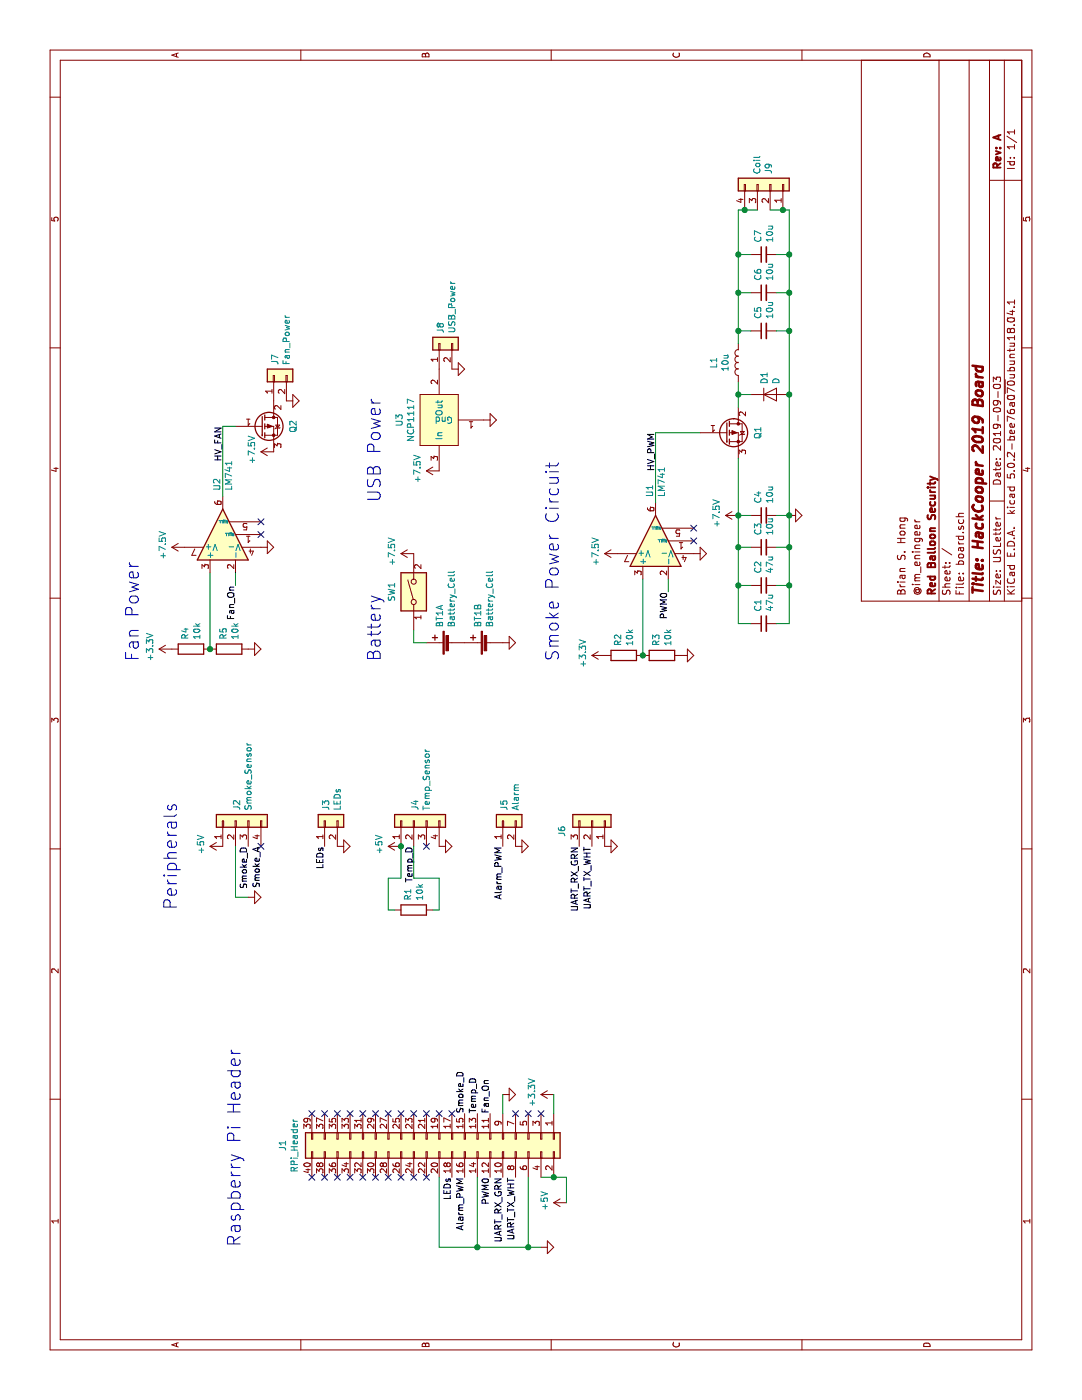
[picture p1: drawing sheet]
EESchema Schematic File Version 4
LIBS:board-cache
EELAYER 26 0
EELAYER END
$Descr USLetter 11000 8500
encoding utf-8
Sheet 1 1
Title "HackCooper 2019 Board"
Date "2019-09-03"
Rev "A"
Comp "Red Balloon Security"
Comment1 "@im_eningeer"
Comment2 "Brian S. Hong"
Comment3 ""
Comment4 ""
$EndDescr
$Comp
L Connector_Generic:Conn_02x20_Odd_Even J1
U 1 1
P 2050 3450
F 0 "J1" H 2100 2225 50  0000 C CNN
F 1 "RPi_Header" H 2100 2316 50  0000 C CNN
F 2 "Connector_PinHeader_2.54mm:PinHeader_2x20_P2.54mm_Vertical" H 2050 3450 50  0001 C CNN
F 3 "~" H 2050 3450 50  0001 C CNN
	1    2050 3450
	-1   0    0    1   
$EndComp
$Comp
L Connector_Generic:Conn_01x03 J6
U 1 1
P 4550 4650
F 0 "J6" H 4469 4417 50  0000 C CNN
F 1 "Conn_01x03" H 4470 4416 50  0001 C CNN
F 2 "Connector_PinHeader_2.54mm:PinHeader_1x03_P2.54mm_Horizontal" H 4550 4650 50  0001 C CNN
F 3 "~" H 4550 4650 50  0001 C CNN
	1    4550 4650
	1    0    0    1   
$EndComp
Text Label 4350 4550 2    50   ~ 0
UART_RX_GRN
Text Label 4350 4650 2    50   ~ 0
UART_TX_WHT
Text Label 1750 3850 2    50   ~ 0
PWM0
Text Label 6350 5250 2    50   ~ 0
PWM0
$Comp
L power:GND #PWR01
U 1 1
P 1200 4250
F 0 "#PWR01" H 1200 4000 50  0001 C CNN
F 1 "GND" H 1205 4077 50  0001 C CNN
F 2 "" H 1200 4250 50  0001 C CNN
F 3 "" H 1200 4250 50  0001 C CNN
	1    1200 4250
	1    0    0    -1  
$EndComp
$Comp
L power:GND #PWR03
U 1 1
P 2400 3950
F 0 "#PWR03" H 2400 3700 50  0001 C CNN
F 1 "GND" H 2405 3777 50  0001 C CNN
F 2 "" H 2400 3950 50  0001 C CNN
F 3 "" H 2400 3950 50  0001 C CNN
	1    2400 3950
	1    0    0    -1  
$EndComp
Wire Wire Line
	2250 3950 2400 3950
$Comp
L power:+3.3V #PWR04
U 1 1
P 2400 4350
F 0 "#PWR04" H 2400 4200 50  0001 C CNN
F 1 "+3.3V" H 2415 4523 50  0000 C CNN
F 2 "" H 2400 4350 50  0001 C CNN
F 3 "" H 2400 4350 50  0001 C CNN
	1    2400 4350
	1    0    0    -1  
$EndComp
Wire Wire Line
	2400 4350 2250 4350
$Comp
L power:+3.3V #PWR012
U 1 1
P 5850 4750
F 0 "#PWR012" H 5850 4600 50  0001 C CNN
F 1 "+3.3V" H 5865 4923 50  0000 C CNN
F 2 "" H 5850 4750 50  0001 C CNN
F 3 "" H 5850 4750 50  0001 C CNN
	1    5850 4750
	1    0    0    -1  
$EndComp
$Comp
L power:GND #PWR013
U 1 1
P 5850 5350
F 0 "#PWR013" H 5850 5100 50  0001 C CNN
F 1 "GND" H 5855 5177 50  0001 C CNN
F 2 "" H 5850 5350 50  0001 C CNN
F 3 "" H 5850 5350 50  0001 C CNN
	1    5850 5350
	1    0    0    -1  
$EndComp
$Comp
L Device:R R2
U 1 1
P 5850 4900
F 0 "R2" H 5920 4946 50  0000 L CNN
F 1 "10k" H 5920 4855 50  0000 L CNN
F 2 "Resistor_SMD:R_0805_2012Metric_Pad1.15x1.40mm_HandSolder" V 5780 4900 50  0001 C CNN
F 3 "~" H 5850 4900 50  0001 C CNN
	1    5850 4900
	1    0    0    -1  
$EndComp
$Comp
L Device:R R3
U 1 1
P 5850 5200
F 0 "R3" H 5920 5246 50  0000 L CNN
F 1 "10k" H 5920 5155 50  0000 L CNN
F 2 "Resistor_SMD:R_0805_2012Metric_Pad1.15x1.40mm_HandSolder" V 5780 5200 50  0001 C CNN
F 3 "~" H 5850 5200 50  0001 C CNN
	1    5850 5200
	1    0    0    -1  
$EndComp
$Comp
L Amplifier_Operational:LM741 U1
U 1 1
P 6750 5150
F 0 "U1" H 7091 5196 50  0000 L CNN
F 1 "LM741" H 7091 5105 50  0000 L CNN
F 2 "Package_DIP:DIP-8_W7.62mm_Socket_LongPads" H 6800 5200 50  0001 C CNN
F 3 "http://www.ti.com/lit/ds/symlink/lm741.pdf" H 6900 5300 50  0001 C CNN
	1    6750 5150
	1    0    0    -1  
$EndComp
Wire Wire Line
	6450 5050 5850 5050
Connection ~ 5850 5050
Wire Wire Line
	6350 5250 6450 5250
$Comp
L power:GND #PWR017
U 1 1
P 5950 3950
F 0 "#PWR017" H 5950 3700 50  0001 C CNN
F 1 "GND" H 5955 3777 50  0001 C CNN
F 2 "" H 5950 3950 50  0001 C CNN
F 3 "" H 5950 3950 50  0001 C CNN
	1    5950 3950
	1    0    0    -1  
$EndComp
$Comp
L power:+7.5V #PWR016
U 1 1
P 6650 3250
F 0 "#PWR016" H 6650 3100 50  0001 C CNN
F 1 "+7.5V" H 6665 3423 50  0000 C CNN
F 2 "" H 6650 3250 50  0001 C CNN
F 3 "" H 6650 3250 50  0001 C CNN
	1    6650 3250
	1    0    0    -1  
$EndComp
$Comp
L power:+7.5V #PWR018
U 1 1
P 6650 4850
F 0 "#PWR018" H 6650 4700 50  0001 C CNN
F 1 "+7.5V" H 6665 5023 50  0000 C CNN
F 2 "" H 6650 4850 50  0001 C CNN
F 3 "" H 6650 4850 50  0001 C CNN
	1    6650 4850
	1    0    0    -1  
$EndComp
$Comp
L power:GND #PWR019
U 1 1
P 6650 5450
F 0 "#PWR019" H 6650 5200 50  0001 C CNN
F 1 "GND" H 6655 5277 50  0001 C CNN
F 2 "" H 6650 5450 50  0001 C CNN
F 3 "" H 6650 5450 50  0001 C CNN
	1    6650 5450
	1    0    0    -1  
$EndComp
NoConn ~ 6750 5450
NoConn ~ 6850 5450
$Comp
L Device:Q_PMOS_GDS Q1
U 1 1
P 7600 5700
F 0 "Q1" V 7851 5700 50  0000 C CNN
F 1 "Q_PMOS_GDS" V 7941 5700 50  0001 C CNN
F 2 "Package_TO_SOT_SMD:TO-252-2" H 7800 5800 50  0001 C CNN
F 3 "~" H 7600 5700 50  0001 C CNN
	1    7600 5700
	0    1    1    0   
$EndComp
Text Label 7600 5150 2    50   ~ 0
HV_PWM
Wire Wire Line
	7050 5150 7600 5150
Wire Wire Line
	7600 5150 7600 5500
$Comp
L power:+7.5V #PWR022
U 1 1
P 6950 5800
F 0 "#PWR022" H 6950 5650 50  0001 C CNN
F 1 "+7.5V" H 6965 5973 50  0000 C CNN
F 2 "" H 6950 5800 50  0001 C CNN
F 3 "" H 6950 5800 50  0001 C CNN
	1    6950 5800
	1    0    0    -1  
$EndComp
$Comp
L Device:C_Small C4
U 1 1
P 6950 6000
F 0 "C4" H 7042 6046 50  0000 L CNN
F 1 "10u" H 7042 5955 50  0000 L CNN
F 2 "Capacitor_SMD:C_0805_2012Metric_Pad1.15x1.40mm_HandSolder" H 6950 6000 50  0001 C CNN
F 3 "~" H 6950 6000 50  0001 C CNN
	1    6950 6000
	1    0    0    -1  
$EndComp
$Comp
L Device:C_Small C3
U 1 1
P 6700 6000
F 0 "C3" H 6792 6046 50  0000 L CNN
F 1 "10u" H 6792 5955 50  0000 L CNN
F 2 "Capacitor_SMD:C_0805_2012Metric_Pad1.15x1.40mm_HandSolder" H 6700 6000 50  0001 C CNN
F 3 "~" H 6700 6000 50  0001 C CNN
	1    6700 6000
	1    0    0    -1  
$EndComp
$Comp
L Device:C_Small C2
U 1 1
P 6400 6000
F 0 "C2" H 6492 6046 50  0000 L CNN
F 1 "47u" H 6492 5955 50  0000 L CNN
F 2 "Capacitor_SMD:C_0805_2012Metric_Pad1.15x1.40mm_HandSolder" H 6400 6000 50  0001 C CNN
F 3 "~" H 6400 6000 50  0001 C CNN
	1    6400 6000
	1    0    0    -1  
$EndComp
$Comp
L Device:C_Small C1
U 1 1
P 6100 6000
F 0 "C1" H 6192 6046 50  0000 L CNN
F 1 "47u" H 6192 5955 50  0000 L CNN
F 2 "Capacitor_SMD:C_0805_2012Metric_Pad1.15x1.40mm_HandSolder" H 6100 6000 50  0001 C CNN
F 3 "~" H 6100 6000 50  0001 C CNN
	1    6100 6000
	1    0    0    -1  
$EndComp
Wire Wire Line
	6100 5800 6100 5900
Wire Wire Line
	6400 5900 6400 5800
Connection ~ 6400 5800
Wire Wire Line
	6400 5800 6100 5800
Wire Wire Line
	6700 5900 6700 5800
Connection ~ 6700 5800
Wire Wire Line
	6700 5800 6400 5800
Wire Wire Line
	6950 5900 6950 5800
Connection ~ 6950 5800
Wire Wire Line
	6950 5800 6700 5800
Wire Wire Line
	6100 6100 6100 6200
Wire Wire Line
	6100 6200 6400 6200
Wire Wire Line
	6950 6200 6950 6100
Wire Wire Line
	6700 6100 6700 6200
Connection ~ 6700 6200
Wire Wire Line
	6700 6200 6950 6200
Wire Wire Line
	6400 6200 6400 6100
Connection ~ 6400 6200
Wire Wire Line
	6400 6200 6700 6200
$Comp
L power:GND #PWR023
U 1 1
P 6950 6200
F 0 "#PWR023" H 6950 5950 50  0001 C CNN
F 1 "GND" H 6955 6027 50  0001 C CNN
F 2 "" H 6950 6200 50  0001 C CNN
F 3 "" H 6950 6200 50  0001 C CNN
	1    6950 6200
	1    0    0    -1  
$EndComp
Wire Wire Line
	6950 5800 7400 5800
Connection ~ 6950 6200
$Comp
L Device:D D1
U 1 1
P 7900 6050
F 0 "D1" V 7854 6129 50  0000 L CNN
F 1 "D" V 7945 6129 50  0000 L CNN
F 2 "Diode_THT:D_DO-41_SOD81_P7.62mm_Horizontal" H 7900 6050 50  0001 C CNN
F 3 "~" H 7900 6050 50  0001 C CNN
	1    7900 6050
	0    1    1    0   
$EndComp
$Comp
L Device:L L1
U 1 1
P 8150 5800
F 0 "L1" V 8340 5800 50  0000 C CNN
F 1 "10u" V 8249 5800 50  0000 C CNN
F 2 "Inductor_SMD:L_Wuerth_HCI-1365" H 8150 5800 50  0001 C CNN
F 3 "~" H 8150 5800 50  0001 C CNN
	1    8150 5800
	0    -1   -1   0   
$EndComp
Wire Wire Line
	7800 5800 7900 5800
Wire Wire Line
	7900 5800 7900 5900
Connection ~ 7900 5800
Wire Wire Line
	7900 5800 8000 5800
Wire Wire Line
	6950 6200 7900 6200
$Comp
L Device:C_Small C5
U 1 1
P 8400 6000
F 0 "C5" H 8492 6046 50  0000 L CNN
F 1 "10u" H 8492 5955 50  0000 L CNN
F 2 "Capacitor_SMD:C_0805_2012Metric_Pad1.15x1.40mm_HandSolder" H 8400 6000 50  0001 C CNN
F 3 "~" H 8400 6000 50  0001 C CNN
	1    8400 6000
	1    0    0    -1  
$EndComp
$Comp
L Device:C_Small C6
U 1 1
P 8700 6000
F 0 "C6" H 8792 6046 50  0000 L CNN
F 1 "10u" H 8792 5955 50  0000 L CNN
F 2 "Capacitor_SMD:C_0805_2012Metric_Pad1.15x1.40mm_HandSolder" H 8700 6000 50  0001 C CNN
F 3 "~" H 8700 6000 50  0001 C CNN
	1    8700 6000
	1    0    0    -1  
$EndComp
$Comp
L Device:C_Small C7
U 1 1
P 9000 6000
F 0 "C7" H 9092 6046 50  0000 L CNN
F 1 "10u" H 9092 5955 50  0000 L CNN
F 2 "Capacitor_SMD:C_0805_2012Metric_Pad1.15x1.40mm_HandSolder" H 9000 6000 50  0001 C CNN
F 3 "~" H 9000 6000 50  0001 C CNN
	1    9000 6000
	1    0    0    -1  
$EndComp
Wire Wire Line
	9000 6100 9000 6200
Wire Wire Line
	9000 6200 8700 6200
Connection ~ 7900 6200
Wire Wire Line
	8400 6100 8400 6200
Connection ~ 8400 6200
Wire Wire Line
	8400 6200 7900 6200
Wire Wire Line
	8700 6100 8700 6200
Connection ~ 8700 6200
Wire Wire Line
	8700 6200 8400 6200
Wire Wire Line
	8300 5800 8400 5800
Wire Wire Line
	9000 5800 9000 5900
Wire Wire Line
	8700 5900 8700 5800
Connection ~ 8700 5800
Wire Wire Line
	8700 5800 9000 5800
Wire Wire Line
	8400 5900 8400 5800
Connection ~ 8400 5800
Wire Wire Line
	8400 5800 8700 5800
$Comp
L Connector_Generic:Conn_01x04 J9
U 1 1
P 9550 6050
F 0 "J9" H 9630 6042 50  0000 L CNN
F 1 "Coil" H 9630 5951 50  0000 L CNN
F 2 "Connector_PinHeader_2.54mm:PinHeader_1x04_P2.54mm_Horizontal" H 9550 6050 50  0001 C CNN
F 3 "~" H 9550 6050 50  0001 C CNN
	1    9550 6050
	1    0    0    1   
$EndComp
Wire Wire Line
	9000 5800 9350 5800
Wire Wire Line
	9350 5800 9350 5850
Connection ~ 9000 5800
Wire Wire Line
	9350 5950 9350 5850
Connection ~ 9350 5850
Wire Wire Line
	9350 6200 9000 6200
Connection ~ 9000 6200
$Comp
L custom:NCP1117 U3
U 1 1
P 7700 3450
F 0 "U3" H 7700 3765 50  0000 C CNN
F 1 "NCP1117" H 7700 3674 50  0000 C CNN
F 2 "Package_TO_SOT_SMD:SOT-223-3_TabPin2" H 7700 3450 50  0001 C CNN
F 3 "" H 7700 3450 50  0001 C CNN
	1    7700 3450
	1    0    0    -1  
$EndComp
$Comp
L power:+7.5V #PWR024
U 1 1
P 7300 3450
F 0 "#PWR024" H 7300 3300 50  0001 C CNN
F 1 "+7.5V" H 7315 3623 50  0000 C CNN
F 2 "" H 7300 3450 50  0001 C CNN
F 3 "" H 7300 3450 50  0001 C CNN
	1    7300 3450
	1    0    0    -1  
$EndComp
$Comp
L power:+5V #PWR02
U 1 1
P 1550 4450
F 0 "#PWR02" H 1550 4300 50  0001 C CNN
F 1 "+5V" H 1565 4623 50  0000 C CNN
F 2 "" H 1550 4450 50  0001 C CNN
F 3 "" H 1550 4450 50  0001 C CNN
	1    1550 4450
	1    0    0    -1  
$EndComp
$Comp
L power:GND #PWR026
U 1 1
P 7700 3800
F 0 "#PWR026" H 7700 3550 50  0001 C CNN
F 1 "GND" H 7705 3627 50  0001 C CNN
F 2 "" H 7700 3800 50  0001 C CNN
F 3 "" H 7700 3800 50  0001 C CNN
	1    7700 3800
	1    0    0    -1  
$EndComp
$Comp
L Connector_Generic:Conn_01x02 J8
U 1 1
P 8300 3450
F 0 "J8" H 8379 3442 50  0000 L CNN
F 1 "USB_Power" H 8379 3351 50  0000 L CNN
F 2 "Connector_PinHeader_2.54mm:PinHeader_1x02_P2.54mm_Vertical" H 8300 3450 50  0001 C CNN
F 3 "~" H 8300 3450 50  0001 C CNN
	1    8300 3450
	1    0    0    -1  
$EndComp
$Comp
L power:GND #PWR028
U 1 1
P 8100 3550
F 0 "#PWR028" H 8100 3300 50  0001 C CNN
F 1 "GND" H 8105 3377 50  0001 C CNN
F 2 "" H 8100 3550 50  0001 C CNN
F 3 "" H 8100 3550 50  0001 C CNN
	1    8100 3550
	1    0    0    -1  
$EndComp
Text Label 6400 1850 2    50   ~ 0
Fan_On
$Comp
L power:+3.3V #PWR014
U 1 1
P 5900 1350
F 0 "#PWR014" H 5900 1200 50  0001 C CNN
F 1 "+3.3V" H 5915 1523 50  0000 C CNN
F 2 "" H 5900 1350 50  0001 C CNN
F 3 "" H 5900 1350 50  0001 C CNN
	1    5900 1350
	1    0    0    -1  
$EndComp
$Comp
L power:GND #PWR015
U 1 1
P 5900 1950
F 0 "#PWR015" H 5900 1700 50  0001 C CNN
F 1 "GND" H 5905 1777 50  0001 C CNN
F 2 "" H 5900 1950 50  0001 C CNN
F 3 "" H 5900 1950 50  0001 C CNN
	1    5900 1950
	1    0    0    -1  
$EndComp
$Comp
L Device:R R4
U 1 1
P 5900 1500
F 0 "R4" H 5970 1546 50  0000 L CNN
F 1 "10k" H 5970 1455 50  0000 L CNN
F 2 "Resistor_SMD:R_0805_2012Metric_Pad1.15x1.40mm_HandSolder" V 5830 1500 50  0001 C CNN
F 3 "~" H 5900 1500 50  0001 C CNN
	1    5900 1500
	1    0    0    -1  
$EndComp
$Comp
L Device:R R5
U 1 1
P 5900 1800
F 0 "R5" H 5970 1846 50  0000 L CNN
F 1 "10k" H 5970 1755 50  0000 L CNN
F 2 "Resistor_SMD:R_0805_2012Metric_Pad1.15x1.40mm_HandSolder" V 5830 1800 50  0001 C CNN
F 3 "~" H 5900 1800 50  0001 C CNN
	1    5900 1800
	1    0    0    -1  
$EndComp
$Comp
L Amplifier_Operational:LM741 U2
U 1 1
P 6800 1750
F 0 "U2" H 7141 1796 50  0000 L CNN
F 1 "LM741" H 7141 1705 50  0000 L CNN
F 2 "Package_DIP:DIP-8_W7.62mm_Socket_LongPads" H 6850 1800 50  0001 C CNN
F 3 "http://www.ti.com/lit/ds/symlink/lm741.pdf" H 6950 1900 50  0001 C CNN
	1    6800 1750
	1    0    0    -1  
$EndComp
Wire Wire Line
	6500 1650 5900 1650
Connection ~ 5900 1650
Wire Wire Line
	6400 1850 6500 1850
$Comp
L power:+7.5V #PWR020
U 1 1
P 6700 1450
F 0 "#PWR020" H 6700 1300 50  0001 C CNN
F 1 "+7.5V" H 6715 1623 50  0000 C CNN
F 2 "" H 6700 1450 50  0001 C CNN
F 3 "" H 6700 1450 50  0001 C CNN
	1    6700 1450
	1    0    0    -1  
$EndComp
$Comp
L power:GND #PWR021
U 1 1
P 6700 2050
F 0 "#PWR021" H 6700 1800 50  0001 C CNN
F 1 "GND" H 6705 1877 50  0001 C CNN
F 2 "" H 6700 2050 50  0001 C CNN
F 3 "" H 6700 2050 50  0001 C CNN
	1    6700 2050
	1    0    0    -1  
$EndComp
NoConn ~ 6800 2050
NoConn ~ 6900 2050
Wire Wire Line
	7100 1750 7650 1750
Text Notes 5800 4400 0    100  ~ 0
Smoke Power Circuit
Text Notes 7050 3000 0    100  ~ 0
USB Power
Text Notes 5800 3000 0    100  ~ 0
Battery
Text Notes 5800 1100 0    100  ~ 0
Fan Power
$Comp
L Device:Q_PMOS_GDS Q2
U 1 1
P 7650 2050
F 0 "Q2" V 7901 2050 50  0000 C CNN
F 1 "Q_PMOS_GDS" V 7991 2050 50  0001 C CNN
F 2 "Package_TO_SOT_SMD:TO-252-2" H 7850 2150 50  0001 C CNN
F 3 "~" H 7650 2050 50  0001 C CNN
	1    7650 2050
	0    1    1    0   
$EndComp
$Comp
L power:+7.5V #PWR025
U 1 1
P 7450 2150
F 0 "#PWR025" H 7450 2000 50  0001 C CNN
F 1 "+7.5V" H 7465 2323 50  0000 C CNN
F 2 "" H 7450 2150 50  0001 C CNN
F 3 "" H 7450 2150 50  0001 C CNN
	1    7450 2150
	1    0    0    -1  
$EndComp
Wire Wire Line
	7650 1850 7650 1750
Text Label 7650 1750 2    50   ~ 0
HV_FAN
$Comp
L Connector_Generic:Conn_01x02 J7
U 1 1
P 8050 2150
F 0 "J7" H 8130 2142 50  0000 L CNN
F 1 "Fan_Power" H 8130 2051 50  0000 L CNN
F 2 "Connector_PinHeader_2.54mm:PinHeader_1x02_P2.54mm_Horizontal" H 8050 2150 50  0001 C CNN
F 3 "~" H 8050 2150 50  0001 C CNN
	1    8050 2150
	1    0    0    -1  
$EndComp
$Comp
L power:GND #PWR027
U 1 1
P 7850 2250
F 0 "#PWR027" H 7850 2000 50  0001 C CNN
F 1 "GND" H 7855 2077 50  0001 C CNN
F 2 "" H 7850 2250 50  0001 C CNN
F 3 "" H 7850 2250 50  0001 C CNN
	1    7850 2250
	1    0    0    -1  
$EndComp
Text Label 2250 3850 0    50   ~ 0
Fan_On
Text Notes 1200 1900 0    100  ~ 0
Raspberry Pi Header
$Comp
L Connector_Generic:Conn_01x04 J2
U 1 1
P 4550 1850
F 0 "J2" H 4630 1842 50  0000 L CNN
F 1 "Smoke_Sensor" H 4630 1751 50  0000 L CNN
F 2 "Connector_PinHeader_2.54mm:PinHeader_1x04_P2.54mm_Horizontal" H 4550 1850 50  0001 C CNN
F 3 "~" H 4550 1850 50  0001 C CNN
	1    4550 1850
	1    0    0    -1  
$EndComp
$Comp
L Connector_Generic:Conn_01x04 J4
U 1 1
P 4550 3250
F 0 "J4" H 4630 3242 50  0000 L CNN
F 1 "Temp_Sensor" H 4630 3151 50  0000 L CNN
F 2 "Connector_PinHeader_2.54mm:PinHeader_1x04_P2.54mm_Horizontal" H 4550 3250 50  0001 C CNN
F 3 "~" H 4550 3250 50  0001 C CNN
	1    4550 3250
	1    0    0    -1  
$EndComp
$Comp
L Connector_Generic:Conn_01x02 J5
U 1 1
P 4550 3950
F 0 "J5" H 4629 3942 50  0000 L CNN
F 1 "Alarm" H 4629 3851 50  0000 L CNN
F 2 "Connector_PinHeader_2.54mm:PinHeader_1x02_P2.54mm_Horizontal" H 4550 3950 50  0001 C CNN
F 3 "~" H 4550 3950 50  0001 C CNN
	1    4550 3950
	1    0    0    -1  
$EndComp
Text Label 1750 3650 2    50   ~ 0
Alarm_PWM
Text Label 4350 3950 2    50   ~ 0
Alarm_PWM
$Comp
L power:GND #PWR010
U 1 1
P 4350 4050
F 0 "#PWR010" H 4350 3800 50  0001 C CNN
F 1 "GND" H 4355 3877 50  0001 C CNN
F 2 "" H 4350 4050 50  0001 C CNN
F 3 "" H 4350 4050 50  0001 C CNN
	1    4350 4050
	1    0    0    -1  
$EndComp
Wire Wire Line
	1550 4450 1750 4450
Wire Wire Line
	1750 4450 1750 4350
Wire Wire Line
	1750 4250 1750 4350
Connection ~ 1750 4350
Text Label 4350 2050 2    50   ~ 0
Smoke_A
$Comp
L power:+5V #PWR06
U 1 1
P 4350 1750
F 0 "#PWR06" H 4350 1600 50  0001 C CNN
F 1 "+5V" H 4365 1923 50  0000 C CNN
F 2 "" H 4350 1750 50  0001 C CNN
F 3 "" H 4350 1750 50  0001 C CNN
	1    4350 1750
	1    0    0    -1  
$EndComp
$Comp
L power:GND #PWR05
U 1 1
P 3950 1950
F 0 "#PWR05" H 3950 1700 50  0001 C CNN
F 1 "GND" H 3955 1777 50  0001 C CNN
F 2 "" H 3950 1950 50  0001 C CNN
F 3 "" H 3950 1950 50  0001 C CNN
	1    3950 1950
	1    0    0    -1  
$EndComp
Text Label 4350 1950 2    50   ~ 0
Smoke_D
Text Label 2250 3650 0    50   ~ 0
Smoke_D
$Comp
L power:+5V #PWR08
U 1 1
P 4350 3150
F 0 "#PWR08" H 4350 3000 50  0001 C CNN
F 1 "+5V" H 4365 3323 50  0000 C CNN
F 2 "" H 4350 3150 50  0001 C CNN
F 3 "" H 4350 3150 50  0001 C CNN
	1    4350 3150
	1    0    0    -1  
$EndComp
$Comp
L power:GND #PWR09
U 1 1
P 4350 3450
F 0 "#PWR09" H 4350 3200 50  0001 C CNN
F 1 "GND" H 4355 3277 50  0001 C CNN
F 2 "" H 4350 3450 50  0001 C CNN
F 3 "" H 4350 3450 50  0001 C CNN
	1    4350 3450
	1    0    0    -1  
$EndComp
Text Label 4350 3250 2    50   ~ 0
Temp_D
NoConn ~ 4350 3350
$Comp
L power:GND #PWR011
U 1 1
P 4350 4750
F 0 "#PWR011" H 4350 4500 50  0001 C CNN
F 1 "GND" H 4355 4577 50  0001 C CNN
F 2 "" H 4350 4750 50  0001 C CNN
F 3 "" H 4350 4750 50  0001 C CNN
	1    4350 4750
	1    0    0    -1  
$EndComp
Text Label 1750 3950 2    50   ~ 0
UART_RX_GRN
Text Label 1750 4050 2    50   ~ 0
UART_TX_WHT
$Comp
L Device:R R1
U 1 1
P 3850 3250
F 0 "R1" H 3920 3296 50  0000 L CNN
F 1 "10k" H 3920 3205 50  0000 L CNN
F 2 "Resistor_SMD:R_0805_2012Metric_Pad1.15x1.40mm_HandSolder" V 3780 3250 50  0001 C CNN
F 3 "~" H 3850 3250 50  0001 C CNN
	1    3850 3250
	1    0    0    -1  
$EndComp
Wire Wire Line
	4350 3150 4100 3150
Wire Wire Line
	4100 3150 4100 3050
Wire Wire Line
	4100 3050 3850 3050
Wire Wire Line
	3850 3050 3850 3100
Connection ~ 4350 3150
Wire Wire Line
	3850 3400 3850 3450
Wire Wire Line
	3850 3450 4100 3450
Wire Wire Line
	4100 3450 4100 3250
Wire Wire Line
	4100 3250 4350 3250
Text Label 2250 3750 0    50   ~ 0
Temp_D
Wire Wire Line
	1200 4150 1200 4250
Wire Wire Line
	1200 4150 1750 4150
Wire Wire Line
	1200 4150 1200 3750
Wire Wire Line
	1200 3750 1750 3750
Connection ~ 1200 4150
Text Label 1750 3550 2    50   ~ 0
LEDs
Text Label 4350 2550 2    50   ~ 0
LEDs
$Comp
L Connector_Generic:Conn_01x02 J3
U 1 1
P 4550 2550
F 0 "J3" H 4629 2542 50  0000 L CNN
F 1 "LEDs" H 4629 2451 50  0000 L CNN
F 2 "Connector_PinHeader_2.54mm:PinHeader_1x02_P2.54mm_Horizontal" H 4550 2550 50  0001 C CNN
F 3 "~" H 4550 2550 50  0001 C CNN
	1    4550 2550
	1    0    0    -1  
$EndComp
$Comp
L power:GND #PWR07
U 1 1
P 4350 2650
F 0 "#PWR07" H 4350 2400 50  0001 C CNN
F 1 "GND" H 4355 2477 50  0001 C CNN
F 2 "" H 4350 2650 50  0001 C CNN
F 3 "" H 4350 2650 50  0001 C CNN
	1    4350 2650
	1    0    0    -1  
$EndComp
Wire Wire Line
	3950 1950 3950 1850
Wire Wire Line
	3950 1850 4350 1850
Text Notes 4700 1400 2    100  ~ 0
Peripherals
NoConn ~ 2250 4250
NoConn ~ 2250 4150
NoConn ~ 2250 4050
NoConn ~ 2250 3550
NoConn ~ 2250 3450
NoConn ~ 2250 3350
NoConn ~ 2250 3250
NoConn ~ 2250 3150
NoConn ~ 2250 3050
NoConn ~ 2250 2950
NoConn ~ 2250 2850
NoConn ~ 2250 2750
NoConn ~ 2250 2650
NoConn ~ 2250 2550
NoConn ~ 2250 2450
NoConn ~ 1750 2450
NoConn ~ 1750 2550
NoConn ~ 1750 2650
NoConn ~ 1750 2750
NoConn ~ 1750 2850
NoConn ~ 1750 2950
NoConn ~ 1750 3050
NoConn ~ 1750 3150
NoConn ~ 1750 3250
NoConn ~ 1750 3350
NoConn ~ 4350 2050
Wire Wire Line
	1750 3450 1200 3450
Wire Wire Line
	1200 3450 1200 3750
Connection ~ 1200 3750
$Comp
L custom:Battery_Cell BT1
U 1 1
P 5950 3550
F 0 "BT1" H 6068 3646 50  0000 L CNN
F 1 "Battery_Cell" H 6068 3555 50  0000 L CNN
F 2 "custom:Keystone_1048_2x18650" V 5950 3610 50  0001 C CNN
F 3 "~" V 5950 3610 50  0001 C CNN
	1    5950 3550
	1    0    0    -1  
$EndComp
$Comp
L custom:Battery_Cell BT1
U 2 1
P 5950 3850
F 0 "BT1" H 6068 3946 50  0000 L CNN
F 1 "Battery_Cell" H 6068 3855 50  0000 L CNN
F 2 "custom:Keystone_1048_2x18650" V 5950 3910 50  0001 C CNN
F 3 "~" V 5950 3910 50  0001 C CNN
	2    5950 3850
	1    0    0    -1  
$EndComp
Wire Wire Line
	9350 6050 9350 6150
Wire Wire Line
	9350 6150 9350 6200
Connection ~ 9350 6150
$Comp
L Switch:SW_DIP_x01 SW1
U 1 1
P 6350 3250
F 0 "SW1" H 6350 3425 50  0000 C CNN
F 1 "SW_DIP_x01" H 6350 3426 50  0001 C CNN
F 2 "Button_Switch_THT:SW_DIP_SPSTx01_Slide_6.7x4.1mm_W7.62mm_P2.54mm_LowProfile" H 6350 3250 50  0001 C CNN
F 3 "" H 6350 3250 50  0001 C CNN
	1    6350 3250
	1    0    0    -1  
$EndComp
Wire Wire Line
	5950 3350 5950 3250
Wire Wire Line
	5950 3250 6050 3250
$EndSCHEMATC
